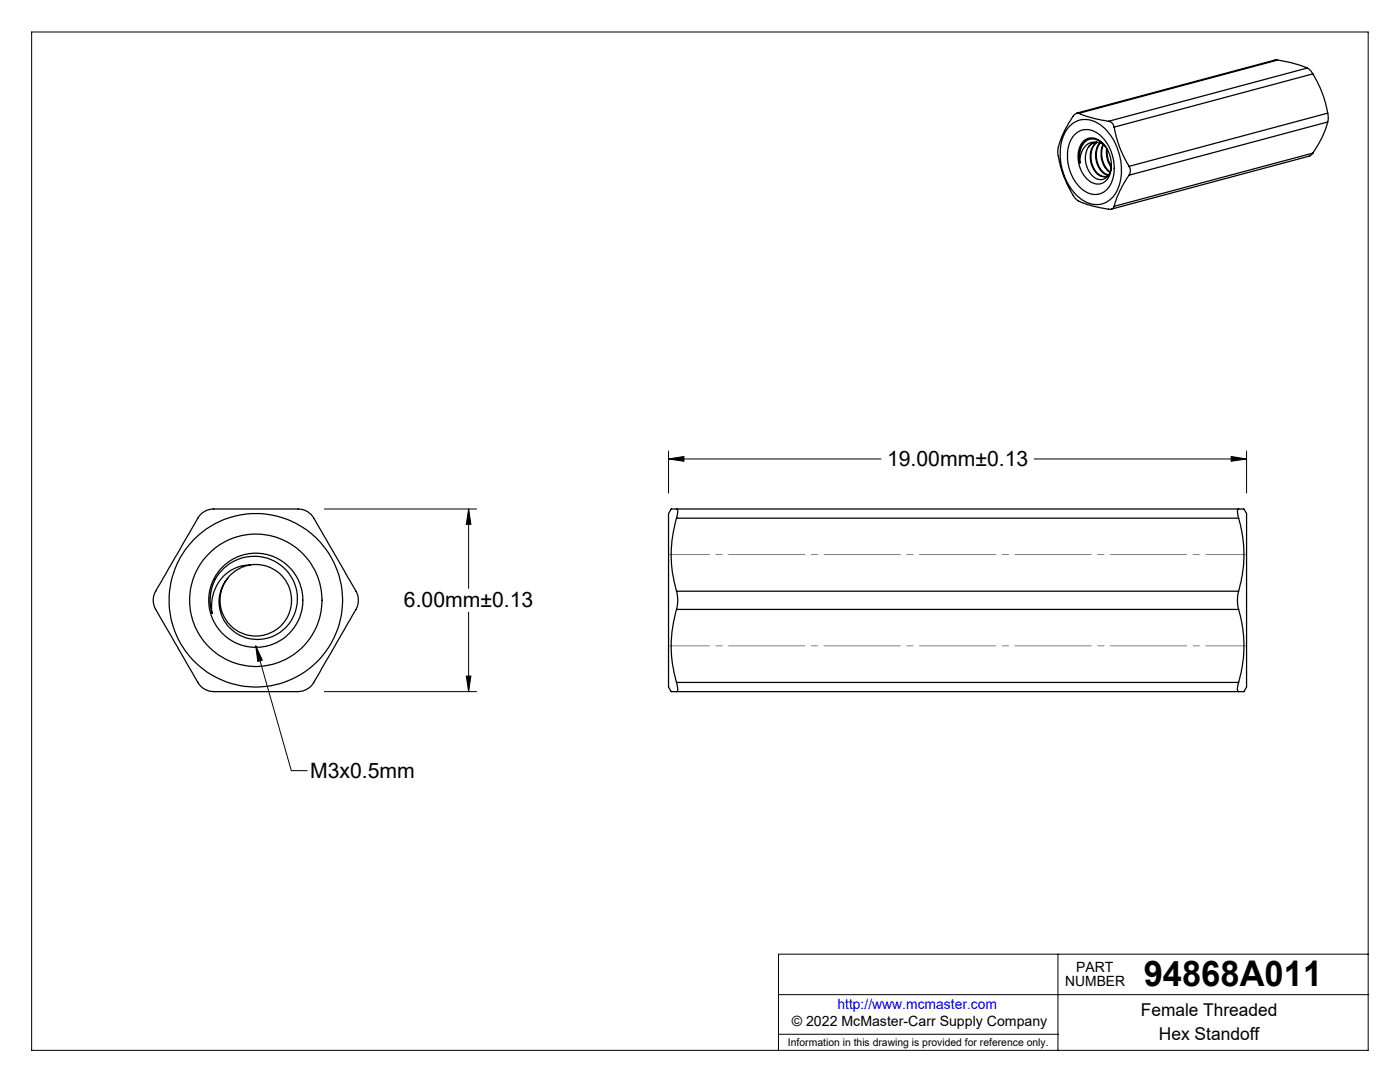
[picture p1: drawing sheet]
<svg xmlns="http://www.w3.org/2000/svg" width="279mm" height="216mm" viewBox="0 0 279 216" stroke-linecap="round" stroke-linejoin="round" font-family="sans-serif">
<g fill="none" stroke="#000" stroke-width=".2">
<path d="M6.3 6.4h266.7v203.2h-266.7zM133.4 91.6l3.1-.5v.9zM133.4 90v8.4M133.4 91.6h42.4M206.4 91.6h42.4M245.7 91.1l3.1 .5-3.1 .4zM248.8 90v8.4M64.7 101.6h30.4M93.5 101.6l.5 3h-.9zM93.5 101.6v15.8M51 128.9l1.4 2.8-1 .3zM51 128.9l7.1 24.9h3.2"/>
<path d="M64.7 138h30.4M93.1 134.9h.9l-.5 3.1zM93.5 122.1v15.9M155.4 198.5h117.6M211.1 190.4v19.2M273 190.4h-117.6v19.2M155.4 206.4h55.7"/>
</g>
<path d="M248.8 110.7h-115.4M248.8 128.9h-115.4" fill="none" stroke="#808080" stroke-width=".2" stroke-dasharray="15.2 1.3 1.3 1.3" stroke-dashoffset="7.1"/>
<g fill="#000">
<path d="M51 128.9l1.4 2.8-1 .3z"/>
<path d="M245.7 91.1l3.1 .5-3.1 .4zM133.4 91.6l3.1-.5v.9zM93.5 101.6l.5 3h-.9zM93.1 134.9h.9l-.5 3.1z"/>
</g>
<g fill="none" stroke="#000" stroke-width=".25">
<path d="M255 12l2.8 .6 3.1 1M255 12h-.6l-39.5 10.6M255 12l-39.7 10.6M260.9 13.6l.8 .6 .3 .5M260.9 13.6l-39.7 10.6M262 14.7a22.8 22.8 0 0 1 3 7.9M262 14.7l-39.6 10.7M213.3 25.4a4.6 4.6 0 0 1 6.7-.1l1 .9a11.3 11.3 0 0 1 1.7 12.2 4.6 4.6 0 0 1-7.3 1l-.9-.8-1.1-1.5-.9-1.6-.4-1.3a9.8 9.8 0 0 1 1.2-8.8zM214.6 26.8l.2-.3a3.9 3.9 0 0 1 5.4 1.2l.8 1 .7 1.4 .6 2 .1 2.2-.6 2.2a3.6 3.6 0 0 1-6 1.1l-1-1-.7-1.1-.6-1.6-.4-1.5-.1-2 .3-1.5 .5-1.1zM215.3 22.6a1.03 1.03 0 0 0-1.1 .6 15.5 15.5 0 0 0-3.1 7.2v.4a19.5 19.5 0 0 0 3.8 9.1l1.2 .6 2.6 .7a8.3 8.3 0 0 0 3.2 .5l.5-.5M215.3 22.6l3.3 1.1 2.6 .5M216.3 28.2l1.2-.7 1 .1 .7 .3 .7 .5 .7 .8 .8 1.4 .4 1.9-.1 1.9-.7 1.3-1.1 .9-1.1 .1-1.3-.5-1.2-1.2-.7-1.4-.4-1.5v-1.7l.3-1.2z"/>
<path d="M216.7 28.1a4.8 4.8 0 0 0-1.2 4.4M217.3 29.3a4.6 4.6 0 0 0 1.8 6.5 2.22 2.22 0 0 0 2.7-2.3v-.4M218.4 28.4l-.7 .4-.4 .5M218.9 28.4a4.2 4.2 0 0 0-.5 5.7 1.94 1.94 0 0 0 2.8 .9 3.6 3.6 0 0 1-2.5-3.6 4 4 0 0 1 .8-2.9M218.9 28.4l.8 .2 .8 .5M218.9 28.4a3 3 0 0 0-3.3 3l-.1 1.1M218.9 28.4l-.8 .1-.8 .8M218.9 28.4a4.3 4.3 0 0 0-.4 5.5 2.38 2.38 0 0 0 2.3 1.3M219.6 28.5a4.4 4.4 0 0 0 1.3 6.3l.4 .1M220.1 28.8a4.6 4.6 0 0 0 1.4 5.6M220.2 28.9a4.6 4.6 0 0 0 1.3 5.4M220.8 29.5a2.89 2.89 0 0 0-4.4-1.1 4.5 4.5 0 0 0-.9 4.1"/>
<path d="M220.9 29.6a5.1 5.1 0 0 0 .9 3.8M221 29.8a5.2 5.2 0 0 0 .8 3.4M221.2 24.2a1.38 1.38 0 0 1 1.2 1.2M222.4 25.4a22.1 22.1 0 0 0 2.9 7.8M225.3 33.2a1.69 1.69 0 0 1 0 1.8M225.3 35a18.6 18.6 0 0 0-2.9 6.2M262 30.6l-.7 .6-39.5 10.5M262 30.6l-39.6 10.6M265 22.6l.1 .6-.1 1.1M265 24.3a19.5 19.5 0 0 1-3 6.3M265 22.6l-39.7 10.6M265 24.3l-39.7 10.7"/>
<path d="M40.1 102.6l1.4-.9a8.1 8.1 0 0 1 3.2-.1h12.6a7.5 7.5 0 0 1 3.7 .3l.7 .5a5.7 5.7 0 0 1 1.7 2.3l6.1 10.6a11.9 11.9 0 0 1 2 3.8v1.2a6 6 0 0 1-1.2 2.6l-6.5 11.3a8.2 8.2 0 0 1-2.2 3.1l-.6 .4a6.9 6.9 0 0 1-3.7 .3h-12.6a6.8 6.8 0 0 1-3.8-.4l-.5-.4a5.6 5.6 0 0 1-1.7-2.3l-6.5-11.3a8.9 8.9 0 0 1-1.6-3.5v-.9a7.3 7.3 0 0 1 1.6-3.2l7.3-12.6zM44.8 113.3a8.6 8.6 0 0 1 11.5-.3 8.6 8.6 0 0 1 1.3 11.5 7.7 7.7 0 0 1-9.8 2.3 7.7 7.7 0 0 1-3.6-9.4 7.5 7.5 0 0 1 5.8-4.7 8 8 0 0 0-7.7 9.7 8.9 8.9 0 0 1 2.5-9.1zM50 112.7a7.1 7.1 0 0 1 8.1 7.9 7.1 7.1 0 0 1-9.8 5.8 7.1 7.1 0 0 1-2.9-11M135 118a6.8 6.8 0 0 1 0 3.6M135 101.6h-1.1l-.5 .9v34.6l.5 .9h1.1M135 101.6l.3 .3-.3 1.5M135 103.4a25.6 25.6 0 0 0 0 14.6M135 118h112.2M135 103.4h112.2M135 101.6h112.2M247.2 101.6h1l.6 .9v34.6l-.6 .9h-1M247.2 118a6.8 6.8 0 0 0 0 3.6"/>
<path d="M247.2 103.4a25.6 25.6 0 0 1 0 14.6M247.2 101.6l-.3 .4 .3 1.4M135 121.6a25.6 25.6 0 0 0 0 14.6M135 136.2l.3 1.1-.1 .5-.2 .2M135 121.6h112.2M135 136.2h112.2M135 138h112.2M247.2 136.2a1.74 1.74 0 0 0 0 1.8M247.2 121.6a25.6 25.6 0 0 1 0 14.6"/>
<circle cx="51" cy="119.8" r="9.4"/>
<circle cx="51.1" cy="119.8" r="17.3"/>
<circle cx="51.1" cy="119.8" r="13.2"/>
</g>
<text font-size="7.1" x="228.3" y="196.8">94868A011</text>
<g font-size="4.2">
<text x="177" y="93">19.00mm±0.13</text>
<text x="80.6" y="121.2">6.00mm±0.13</text>
<text x="61.9" y="155.3">M3x0.5mm</text>
</g>
<g font-size="3.5">
<text x="227.7" y="202.8">Female Threaded</text>
<text x="231.3" y="207.5">Hex Standoff</text>
</g>
<g font-size="2.8">
<text x="212.6" y="196.8">NUMBER</text>
<text x="214.8" y="194">PART</text>
<text x="158" y="204.8">© 2022 McMaster-Carr Supply Company</text>
</g>
<text font-size="2.8" fill="#00f" x="167.1" y="201.4">http://www.mcmaster.com</text>
<text font-size="2.1" x="157.3" y="208.6">Information in this drawing is provided for reference only.</text>
</svg>
